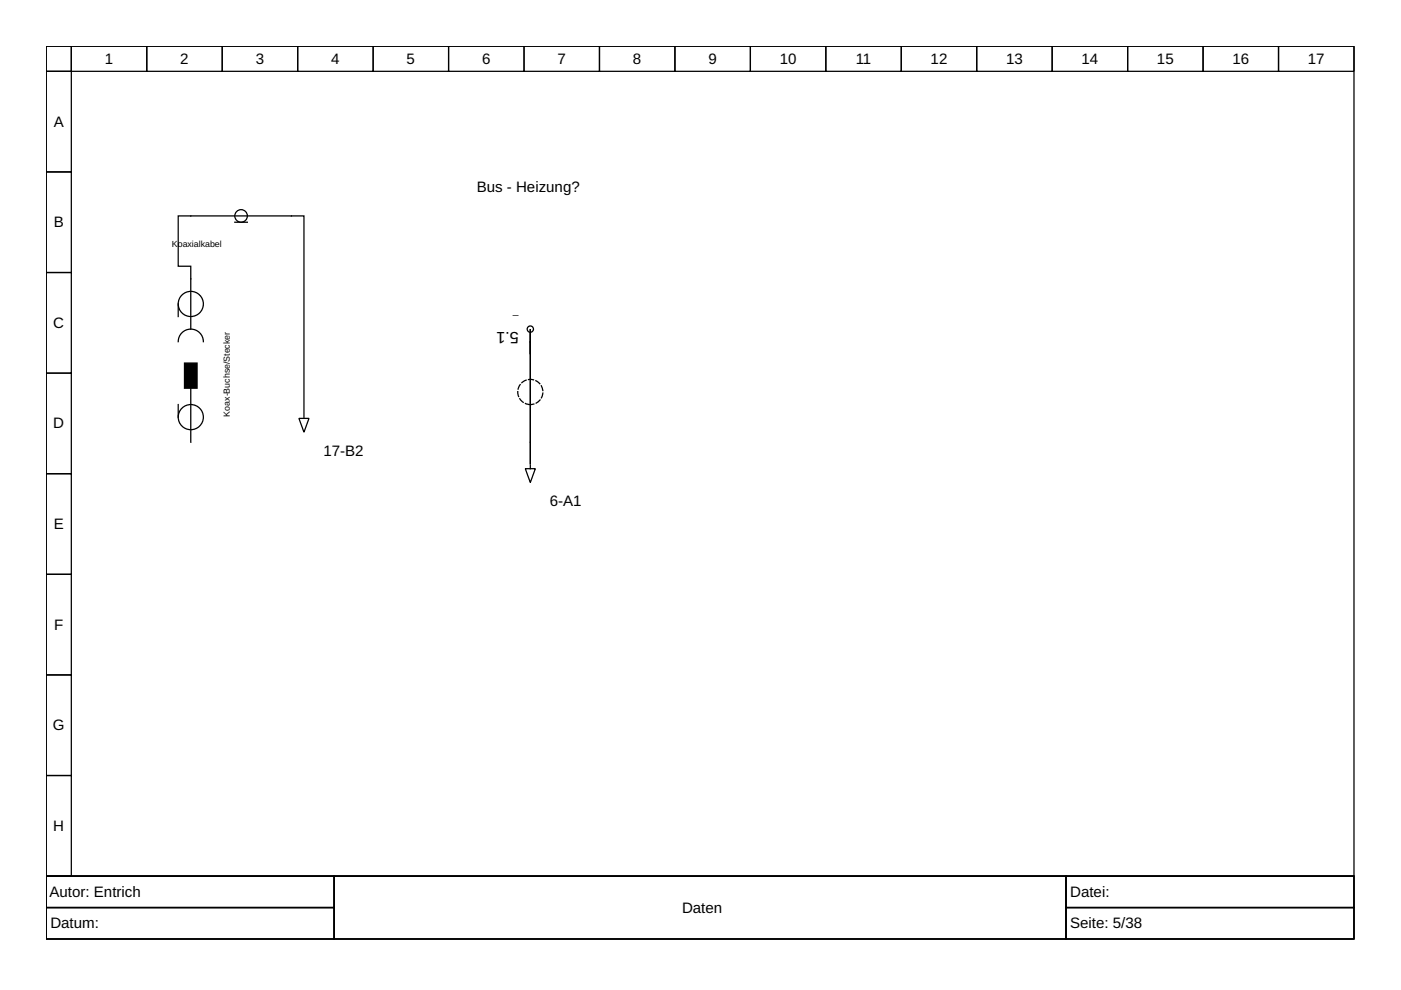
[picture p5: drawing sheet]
<svg xmlns="http://www.w3.org/2000/svg" width="297mm" height="210mm" viewBox="0 0 297 210" stroke-linecap="round" stroke-linejoin="round" font-family="sans-serif">
<g fill="none" stroke="#000" stroke-width=".27">
<path d="M9.8 9.8h277.3v176h-277.3zM9.8 9.8h5.3v5.3h-5.3zM9.8 15.1h5.3v21.4h-5.3zM15.1 9.8h16v5.3h-16zM31.1 9.8h16v5.3h-16zM47.1 9.8h16v5.3h-16zM63.1 9.8h16v5.3h-16zM79.1 9.8h16v5.3h-16zM95.1 9.8h16v5.3h-16zM111.1 9.8h16v5.3h-16zM127.1 9.8h16v5.3h-16zM143.1 9.8h16v5.3h-16z"/>
<path d="M159.1 9.8h16v5.3h-16zM175.1 9.8h16v5.3h-16zM191.1 9.8h16v5.3h-16zM207.1 9.8h16v5.3h-16zM223.1 9.8h16v5.3h-16zM239.1 9.8h16v5.3h-16zM255.1 9.8h16v5.3h-16zM271.1 9.8h16v5.3h-16zM9.8 36.5h5.3v21.3h-5.3zM9.8 57.8h5.3v21.3h-5.3zM49.8 47.1h2.6M9.8 79.1h5.3v21.3h-5.3z"/>
<path d="M37.8 72.4a2.67 2.67 0 0 1 2.7-2.6 2.67 2.67 0 0 1 2.6 2.6M37.8 64.4v2.7M40.5 69.8v-13.4h-2.7v-10.6h26.6v41.8M112.4 70.6v27.7v-25.9M112.4 69.8v5.3zM37.8 85.8v2.6M40.5 82.3v11.5M63.4 88.7h2.1l-1.1 2.9zM64.4 87.9v.8M111.4 99.4h2.1l-1.1 2.9zM112.4 98.6v.8M9.8 100.4h5.3v21.4h-5.3z"/>
<path d="M9.8 121.8h5.3v21.3h-5.3zM9.8 143.1h5.3v21.3h-5.3zM9.8 164.4h5.3v21.4h-5.3zM9.8 185.8h277.3v13.3h-277.3zM9.8 185.8h61v6.6h-61zM9.8 192.4h61v6.7h-61zM70.8 185.8h155.2v13.3h-155.2zM226 185.8h61.1v6.6h-61.1zM226 192.4h61.1v6.7h-61.1z"/>
<circle cx="51.1" cy="45.8" r="1.33"/>
<circle cx="40.5" cy="64.4" r="2.67"/>
<circle cx="112.4" cy="69.8" r=".67"/>
<circle cx="40.5" cy="88.4" r="2.67"/>
</g>
<circle cx="112.4" cy="83.1" r="2.67" fill="none" stroke="#000" stroke-width=".27" stroke-dasharray="1.1 .5"/>
<path d="M39.1 77h2.7v5.3h-2.7z" fill-rule="evenodd" fill="#000" stroke="#000" stroke-width=".27"/>
<text font-size="3.5" x="110" y="70.3" transform="rotate(-180 110 70.3)">5.1</text>
<g font-size="3.2">
<text x="22.2" y="13.5">1</text>
<text x="38.2" y="13.5">2</text>
<text x="54.2" y="13.5">3</text>
<text x="70.2" y="13.5">4</text>
<text x="86.2" y="13.5">5</text>
<text x="102.2" y="13.5">6</text>
<text x="118.2" y="13.5">7</text>
<text x="134.2" y="13.5">8</text>
<text x="150.2" y="13.5">9</text>
<text x="165.3" y="13.5">10</text>
<text x="181.4" y="13.5">11</text>
<text x="197.3" y="13.5">12</text>
<text x="213.3" y="13.5">13</text>
<text x="229.3" y="13.5">14</text>
<text x="245.3" y="13.5">15</text>
<text x="261.3" y="13.5">16</text>
<text x="277.3" y="13.5">17</text>
<text x="11.4" y="26.9">A</text>
<text x="101.1" y="40.8">Bus - Heizung?</text>
<text x="11.4" y="48.2">B</text>
<text x="11.3" y="69.5">C</text>
<text x="11.3" y="90.8">D</text>
<text x="68.6" y="96.7">17-B2</text>
<text x="116.6" y="107.4">6-A1</text>
<text x="11.4" y="112.2">E</text>
<text x="11.5" y="133.5">F</text>
<text x="11.2" y="154.8">G</text>
<text x="11.3" y="176.2">H</text>
<text x="10.5" y="190.2">Autor: Entrich</text>
<text x="226.9" y="190.2">Datei:</text>
<text x="10.7" y="196.8">Datum:</text>
<text x="144.6" y="193.5">Daten</text>
<text x="226.9" y="196.8">Seite: 5/38</text>
</g>
<text font-size="2.1" x="109.9" y="67.2" transform="rotate(-180 109.9 67.2)">_</text>
<g font-size="1.9">
<text x="36.5" y="52.4">Koaxialkabel</text>
<text x="48.7" y="88.3" transform="rotate(-90 48.7 88.3)">Koax-Buchse/Stecker</text>
</g>
</svg>
